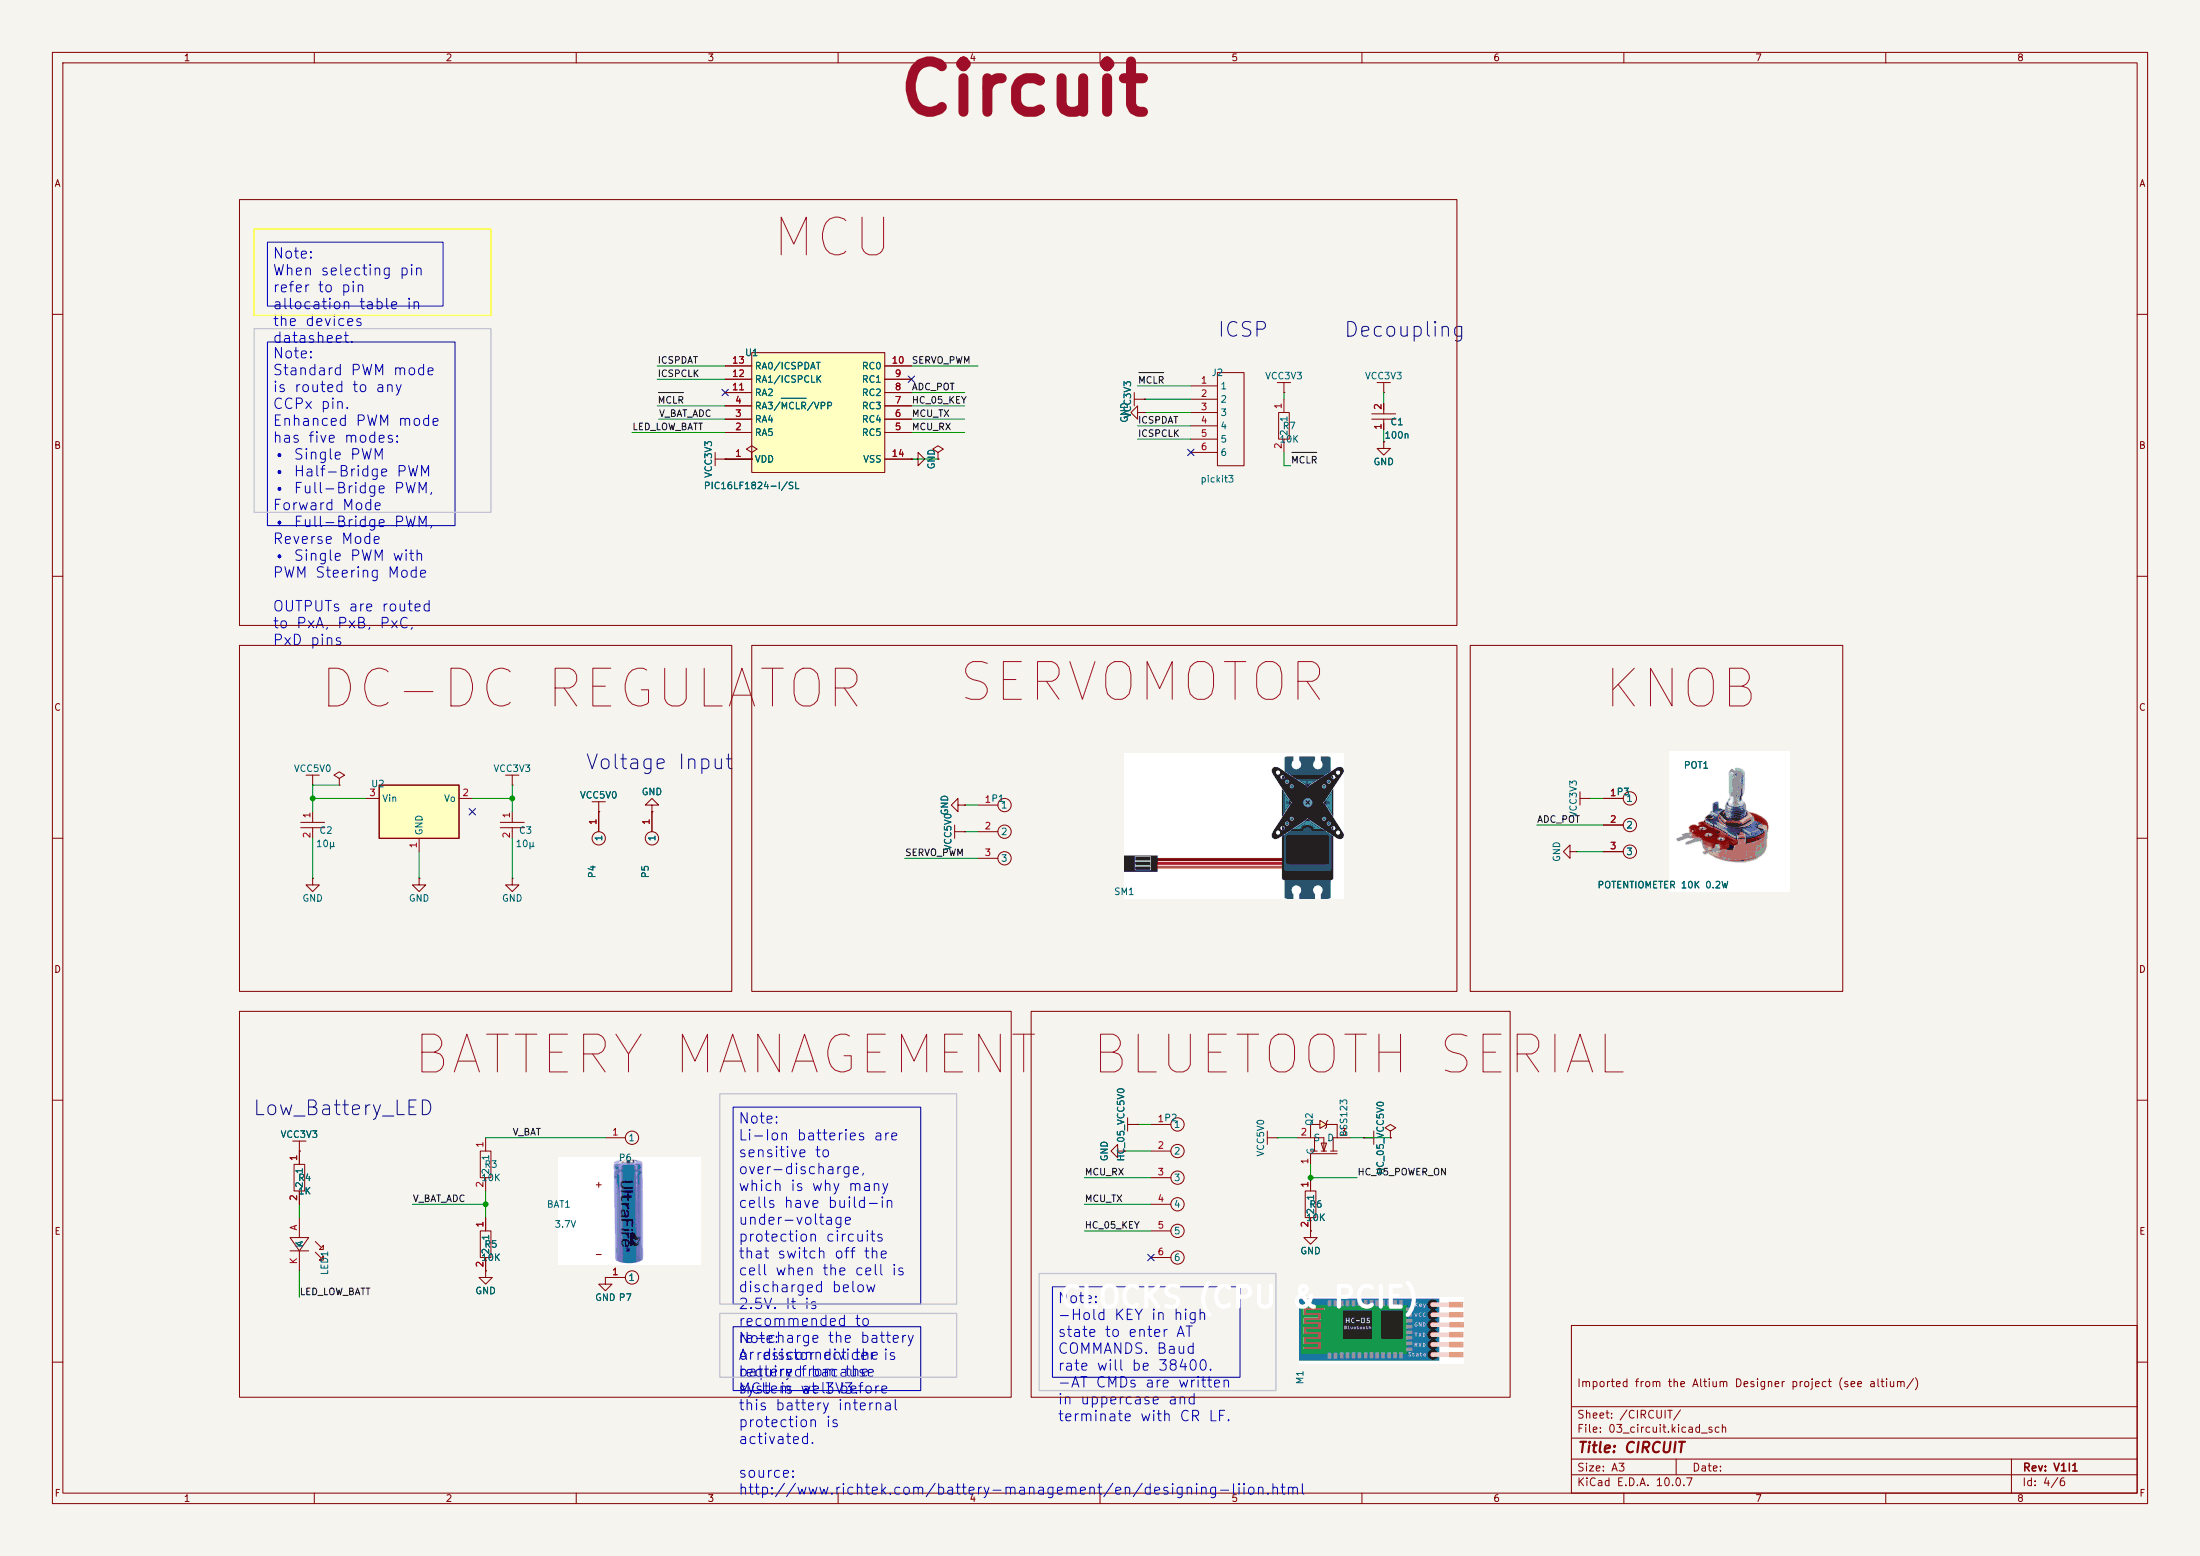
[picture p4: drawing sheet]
# Altium project PALHASERVO.PrjPcb
Assembly_Variant: Full; Currency: USD; EngineerName: Jpnbino; Project: Template Project; VersionRevision: V1I1
4 sheets, 25 parts. Net scope: global (net labels, ports and power ports of the same name join across sheets).
Board file: PALHASERVO.PcbDoc
Sheets:
  PALHASERVO.SchDoc
    Designator = [01] - COVER PAGE.SchDoc
    Designator = [03] - CIRCUIT.SchDoc
    Designator = [04] - MECHANICAL.SchDoc

## Sheet PALHASERVO.SchDoc
size A3; CompanyName: KDS; Engineer: João Paulo Nogueira Bino; Organization: KDS; DocumentNumber: 0; Revision: V1I1; SheetNumber: 0; SheetTotal: 6; PageSetup: Record=PageOptions¦CenterHorizontal=True¦CenterVertical=True¦PrintScale=1.07¦XCorrection=1.00¦YCorrection=1.00¦PrintKind=1¦BorderSize=5000000¦LeftOffset=0¦BottomOffset=0¦Orientation=2¦PaperLength=1000¦PaperWidth=1000¦Scale=100¦PaperSource=7¦PrintQuality=600¦MediaType=1¦DitherType=10¦PaperKind=A3¦PrintScaleMode=1

### Sub-sheets
Designator = [01] - COVER PAGE.SchDoc: no entries
Designator = [02] - BLOCK DIAGRAM.SchDoc (file not in this document): no entries
Designator = [03] - CIRCUIT.SchDoc: no entries
Designator = [04] - MECHANICAL.SchDoc: no entries
Designator = [05] - REVISION HISTORY.SchDoc (file not in this document): no entries

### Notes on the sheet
- Project organization

## Sheet [01] - COVER PAGE.SchDoc
size A3; DocumentNumber: 1; SheetNumber: 1; SheetTotal: 6

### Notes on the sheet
- Assembly variant:
- DRAFT
- Pag
- Index
- 1
- COVER PAGE
- 11
- ............................................
- 21
- 31
- 2
- 3
- BLOCK DIAGRAM
- 12
- 13
- 22
- 23
- 32
- 33
- 4
- 5
- 14
- 15
- 24
- 25
- 34
- 35
- 6
- 16
- 26
- 36
- 7
- 8
- 17
- 18
- 27
- 28
- 37
- 38
- 9
- 10
- 19
- 20
- 29
- 30
- 39
- 40
- Project Notes
- Note:
  General information about the project
- Note:
  Critical consideration about the project
- Note:
  Care should be taken
- Note:
  Critical layout guide

## Sheet [03] - CIRCUIT.SchDoc
size A3; DocumentNumber: 3; SheetNumber: 3; SheetTotal: 6; PageSetup: Record=PageOptions¦CenterHorizontal=True¦CenterVertical=True¦PrintScale=1.00¦XCorrection=1.00¦YCorrection=1.00¦PrintKind=1¦BorderSize=5000000¦LeftOffset=0¦BottomOffset=0¦Orientation=2¦PaperLength=1000¦PaperWidth=1000¦Scale=100¦PaperSource=7¦PrintQuality=-3¦MediaType=1¦DitherType=10¦PrintScaleMode=1¦PaperKind=A4¦PaperIndex=9

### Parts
BAT1  3.7V
C1  value 100n  [CAPC1608X90N]  (hidden comment: approved sub OK)
C2  value 10µ  [CAPC3216X180N]  (hidden comment: approved sub OK)
C3  value 10µ  [CAPC3216X180N]  (hidden comment: approved sub OK)
J2  pickit3  [CONN_ICSP]  (no BOM)
LED1  RED  [LED-0603-RED]  (value not drawn)
M1  MODULE HC-05  (value not drawn)
P1  type: soldering pads  [PAD_PTH 3 vias]  (hidden comment: 3)  (no BOM)
P2  type: soldering pads  [PAD_PTH 6 VIAS]  (hidden comment: 6)  (no BOM)
P3  type: soldering pads  [PAD_PTH 3 vias]  (hidden comment: 3)  (no BOM)
P4  1  [PAD_PTH]  (value not drawn)  (no BOM)
P5  1  [PAD_PTH]  (value not drawn)  (no BOM)
P6  1  [PAD_PTH]  (value not drawn)  (no BOM)
P7  1  [PAD_PTH]  (value not drawn)  (no BOM)
POT1  POTENTIOMETER 10K 0.2W
Q2  BSS123  [SOT23-3]
R3  value 10K  [RESC1608X55N]  (hidden comment: Thick Film)
R4  value 1K  [RESC1608X55N]  (hidden comment: Thick Film)
R5  value 10K  [RESC1608X55N]  (hidden comment: Thick Film)
R6  value 10K  [RESC1608X55N]  (hidden comment: Thick Film)
R7  value 10K  [RESC1608X55N]  (hidden comment: Thick Film)
SM1  SERVOMOTOR 9G  (value not drawn)
U1  PIC16LF1824-I/SL  [MCHP-SOIC-SL14_N]
U2  Manufacturer Part Number: AZ1117EH-3.3TRG1  [SOT223]  (hidden comment: 3V3, 1A)

### Blocks framed on the sheet
MCU: C1 J2 R7 U1
DC-DC REGULATOR: C2 C3 P4 P5 U2
SERVOMOTOR: P1 SM1
KNOB: P3 POT1
BATTERY MANAGEMENT: BAT1 LED1 P6 P7 R3-R5
BLUETOOTH SERIAL: M1 P2 Q2 R6

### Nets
GND: C1.1 C2.2 C3.2 J2.3 P1.1 P2.2 P3.3 P5.1 P7.1 R5.2 R6.2 U1.14(VSS) U2.1(GND)
HC_05_VCC5V0: P2.1 Q2.3(D)
VCC3V3: C1.2 C3.1 J2.2 P3.1 R4.1 R7.1 U1.1(VDD) U2.2(Vo)
VCC5V0: C2.1 P1.2 P4.1 Q2.2(S) U2.3(Vin)
ADC_POT: P3.2 U1.8(RC2)
HC_05_KEY: P2.5 U1.7(RC3)
HC_05_POWER_ON: Q2.1(G) R6.1
ICSPCLK: J2.5 U1.12(RA1/ICSPCLK)
ICSPDAT: J2.4 U1.13(RA0/ICSPDAT)
LED_LOW_BATT: LED1.K U1.2(RA5)
~{MCLR}: J2.1 R7.2 U1.4(RA3/~{MCLR}/VPP)
MCU_RX: P2.3 U1.5(RC5)
MCU_TX: P2.4 U1.6(RC4)
SERVO_PWM: P1.3 U1.10(RC0)
V_BAT: P6.1 R3.1
V_BAT_ADC: R3.2 R5.1 U1.3(RA4)
NetLED1_A: LED1.A R4.2

Not connected (* = marked no-connect by the designer): J2 6*; P2 6*; U1 9(RC1) 11(RA2); U2 4

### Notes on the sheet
- Circuit
- Note:
  When selecting pin refer to pin allocation table in the devices datasheet.
- (near J2) ICSP
- Decoupling
- Note:
  Standard PWM mode is routed to any CCPx pin.
  Enhanced PWM mode has five modes:
  • Single PWM
  • Half-Bridge PWM
  • Full-Bridge PWM, Forward Mode
  • Full-Bridge PWM, Reverse Mode
  • Single PWM with PWM Steering Mode
  OUTPUTs are routed to PxA, PxB, PxC, PxD pins
- Voltage Input
- (near R4) Low_Battery_LED
- Note:
  Li-Ion batteries are sensitive to over-discharge, which is why many cells have build-in under-voltage protection circuits that switch off the cell when the cell is discharged below 2.5V. It is recommended to re-charge the battery or disconnect the battery from the system well before this battery internal protection is activated.
  source: http://www.richtek.com/battery-management/en/designing-liion.html
- (near P2) Note:
  -Hold KEY in high state to enter AT COMMANDS. Baud rate will be 38400.
  -AT CMDs are written in uppercase and terminate with CR LF.
- (near P2) CLOCKS (CPU & PCIE)
- Note:
  A resistor divider is required bacause MCU is at 3V3.

## Sheet [04] - MECHANICAL.SchDoc
size A4; DocumentNumber: 4; SheetNumber: 4; SheetTotal: 6

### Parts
PCB1  Give_The_PCB_a_NAME

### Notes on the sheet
- MECHANICAL
- LOGO
- PCB
- Create a PCB logo Component if desired
